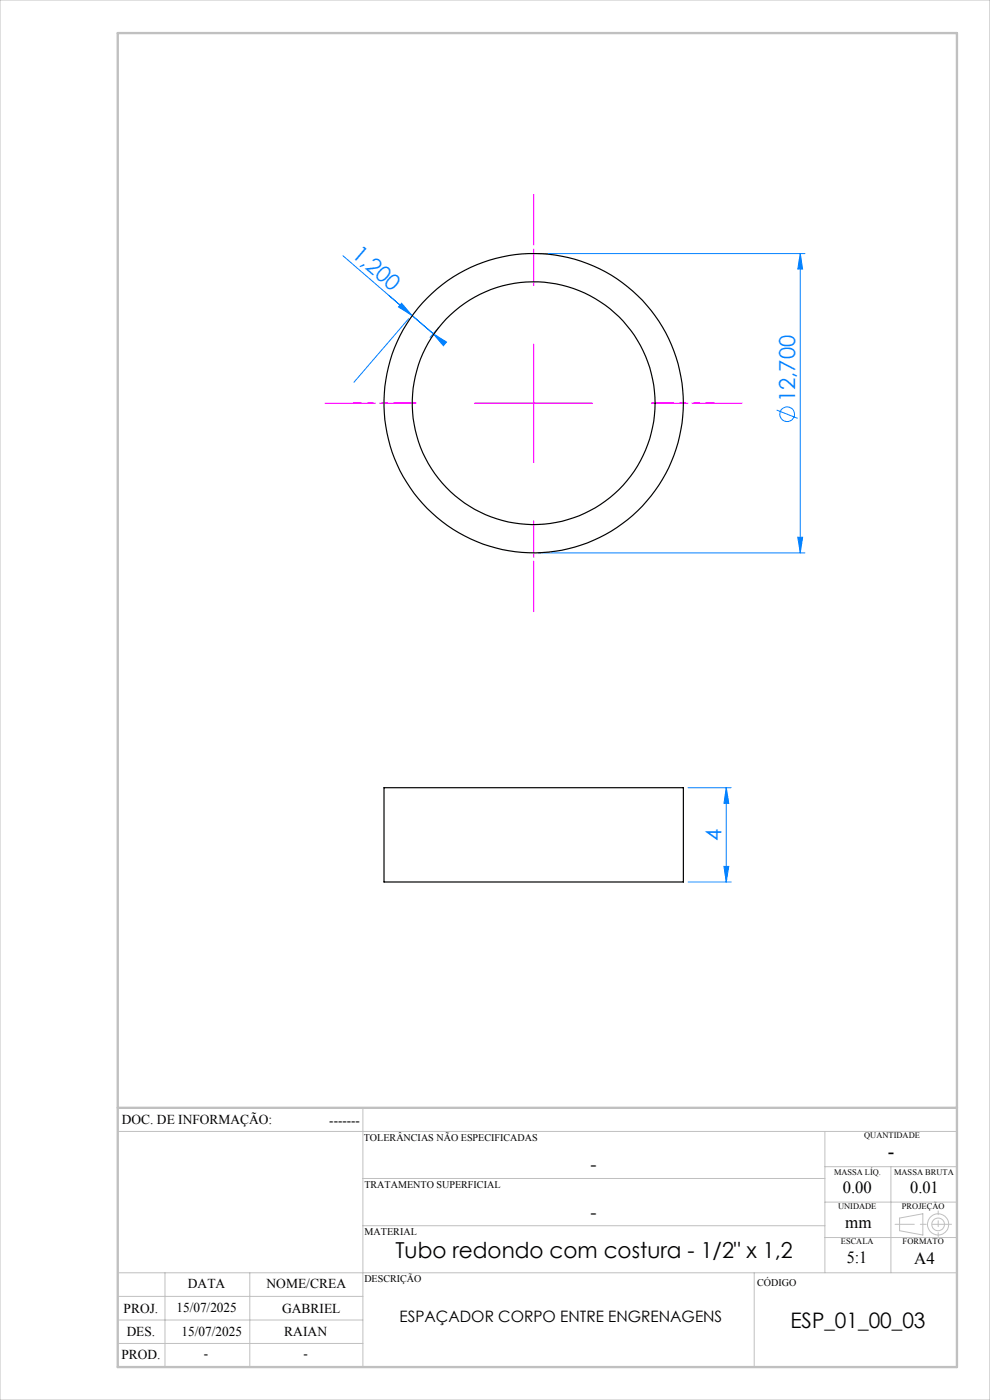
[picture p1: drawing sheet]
<svg xmlns="http://www.w3.org/2000/svg" width="210mm" height="297mm" viewBox="0 0 210 297" stroke-linecap="round" stroke-linejoin="round" font-family="sans-serif">
<g fill="none" stroke="#0080ff" stroke-width=".21">
<path d="M72.7 54.3l19.2 16.5M114.2 53.8h56.5M169.8 53.8v63.5M169.8 53.8l.5 3.3h-1.1zM82.6 62.7l4.7 4.2M85.2 64.3l2.1 2.6-2.8-1.8zM86.7 67.6l-11.6 13.5M87.3 66.9l4.6 3.9M91.9 70.8l2.8 1.8-.6 .7zM93.1 69.5l-1.9 2.1M164.7 87l4.5 1.8M114.2 117.3h56.5"/>
<path d="M169.2 114h1.1l-.5 3.3zM145.9 167.1h9.2M154.1 167.1l.5 3.3h-1zM154.1 167.1v20M145.9 187.1h9.2M153.6 183.8h1l-.5 3.3z"/>
<circle cx="167" cy="87.9" r="1.55"/>
</g>
<g fill="none" stroke="#c0c0c0" stroke-width=".21">
<path d="M0 0h210v297h-210zM77 235v55M25 240h178M77 250h98M175 240v30M175 255h28M175 247.5h28M189 247.5v22.5M190.8 258.4l5-.9v4.5l-5-.9zM25 275h52M25 270h178M35 270v20"/>
<path d="M53 270v20M77 260h98M160 270v20M175 262.5h28M25 285h52M25 280h52"/>
<circle cx="199" cy="259.7" r="1.34"/>
<circle cx="199" cy="259.7" r="2.25"/>
</g>
<path d="M113.2 60.5v-19.2M88.2 85.5h-19.2M138.2 85.5h19.3M113.2 110.5v19.3" fill="none" stroke="#f0f" stroke-width=".21" stroke-dasharray="15.2 1.3 1.3 1.3" stroke-dashoffset="7.5"/>
<path d="M113.2 60.5v-13.2M88.2 85.5h-13.2M138.2 85.5h13.3M113.2 110.5v13.3" fill="none" stroke="#f0f" stroke-width=".21" stroke-dasharray="15.2 1.3 1.3 1.3" stroke-dashoffset="10.5"/>
<path d="M113.2 73v25M100.7 85.5h25" fill="none" stroke="#f0f" stroke-width=".21"/>
<path d="M201.8 259.7h-11.9" fill="none" stroke="#c0c0c0" stroke-width=".21" stroke-dasharray="15.2 1.3 1.3 1.3" stroke-dashoffset="11.2"/>
<path d="M199 256.9v5.4" fill="none" stroke="#c0c0c0" stroke-width=".21" stroke-dasharray="15.2 1.3 1.3 1.3" stroke-dashoffset="14.4"/>
<path d="M25 7h178v283h-178zM25 235h178" fill="none" stroke="#c0c0c0" stroke-width=".5"/>
<g fill="#0080ff">
<path d="M85.2 64.3l2.1 2.6-2.8-1.8zM91.9 70.8l2.8 1.8-.6 .7z"/>
<path d="M169.2 114h1.1l-.5 3.3zM169.8 53.8l.5 3.3h-1.1z"/>
<path d="M154.1 167.1l.5 3.3h-1zM153.6 183.8h1l-.5 3.3z"/>
</g>
<g fill="none" stroke="#000" stroke-width=".25">
<path d="M81.5 167.1h63.5v20h-63.5z"/>
<circle cx="113.2" cy="85.5" r="31.8"/>
<circle cx="113.2" cy="85.5" r="25.7"/>
</g>
<g font-size="4.7" fill="#0080ff">
<text x="74.4" y="54.3" transform="rotate(41 74.4 54.3)">1,200</text>
<text x="168.7" y="85.3" transform="rotate(-90 168.7 85.3)">12,700</text>
<text x="153.1" y="178.4" transform="rotate(-90 153.1 178.4)">4</text>
</g>
<text font-size="4.7" x="83.9" y="266.8">Tubo redondo com costura - 1/2&quot; x 1,2</text>
<text font-size="4.5" x="167.7" y="281.6">ESP_01_00_03</text>
<text font-size="4.3" x="188.3" y="245.8">-</text>
<g font-size="4">
<text x="125.2" y="248.4">-</text>
<text x="125.2" y="258.6">-</text>
</g>
<g font-size="3.6">
<text x="178.8" y="253.1">0.00</text>
<text x="193.1" y="253.1">0.01</text>
<text x="179.3" y="260.6">mm</text>
<text x="179.6" y="267.9">5:1</text>
<text x="193.9" y="268.1">A4</text>
</g>
<text font-size="3.3" x="84.8" y="280.6">ESPAÇADOR CORPO ENTRE ENGRENAGENS</text>
<g font-size="2.9">
<text x="25.9" y="238.4">DOC. DE INFORMAÇÃO:</text>
<text x="69.8" y="238.6">-------</text>
<text x="39.9" y="273.2">DATA</text>
<text x="56.5" y="273.2">NOME/CREA</text>
<text x="26.2" y="278.6">PROJ.</text>
<text x="37.4" y="278.2">15/07/2025</text>
<text x="59.8" y="278.6">GABRIEL</text>
<text x="26.9" y="283.4">DES.</text>
<text x="38.5" y="283.4">15/07/2025</text>
<text x="60.3" y="283.4">RAIAN</text>
<text x="25.7" y="288.3">PROD.</text>
<text x="43.3" y="288">-</text>
<text x="64.4" y="288">-</text>
</g>
<g font-size="2.2">
<text x="77.2" y="242.1">TOLERÂNCIAS NÃO ESPECIFICADAS</text>
<text x="77.3" y="251.9">TRATAMENTO SUPERFICIAL</text>
<text x="77.3" y="261.9">MATERIAL</text>
<text x="77.3" y="272.1">DESCRIÇÃO</text>
<text x="160.6" y="272.8">CÓDIGO</text>
</g>
<g font-size="1.8">
<text x="183.3" y="241.4">QUANTIDADE</text>
<text x="176.9" y="249.2">MASSA LÍQ.</text>
<text x="189.7" y="249.2">MASSA BRUTA</text>
<text x="177.8" y="256.5">UNIDADE</text>
<text x="191.3" y="256.5">PROJEÇÃO</text>
<text x="178.4" y="264">ESCALA</text>
<text x="191.5" y="264">FORMATO</text>
</g>
</svg>
